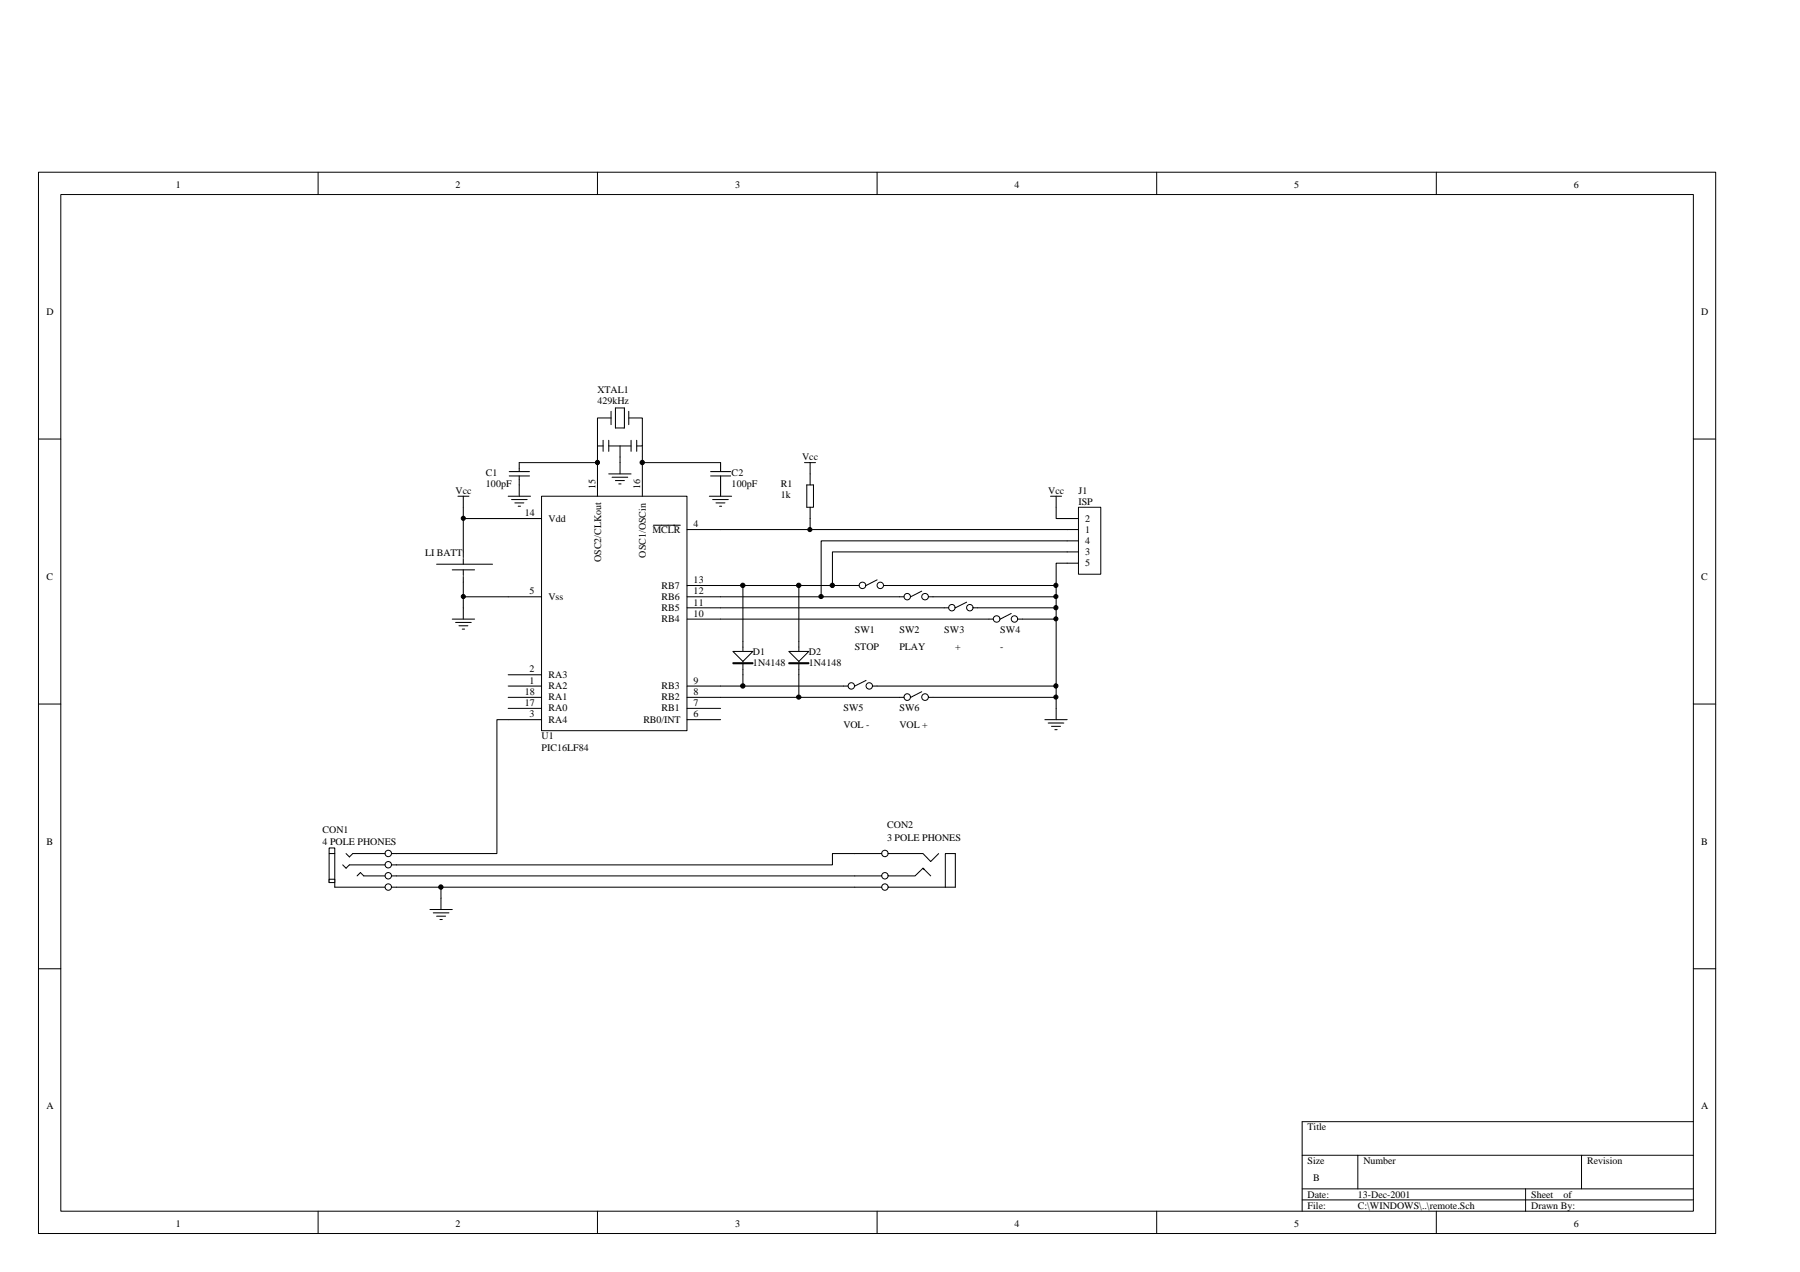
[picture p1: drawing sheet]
<svg xmlns="http://www.w3.org/2000/svg" width="297mm" height="210mm" viewBox="0 0 297 210" stroke-linecap="round" stroke-linejoin="round" font-family="sans-serif">
<g fill="none" stroke="#000" stroke-width=".17">
<path d="M6.3 28.4h276.8v175.2h-276.8zM10 32.1h269.4v167.8h-269.4zM52.5 28.4v3.7M98.6 28.4v3.7M144.7 28.4v3.7M190.9 28.4v3.7M237 28.4v3.7M6.3 72.4h3.7M279.4 72.4h3.7M6.3 116.2h3.7M279.4 116.2h3.7M6.3 159.9h3.7"/>
<path d="M279.4 159.9h3.7M52.5 199.9v3.7M98.6 199.9v3.7M144.7 199.9v3.7M190.9 199.9v3.7M214.9 190.6h64.5M214.9 196.2h64.5M214.9 198h64.5M224.1 190.6v5.6M237 199.9v3.7M251.8 196.2v3.7M261 190.6v5.6"/>
<path d="M279.4 185.1h-64.5v14.8"/>
</g>
<path d="M89.4 81.9h24v38.7h-24z" fill="#fff" stroke="#000" stroke-width=".17"/>
<g fill="none" stroke="#000" stroke-width=".17">
<path d="M98.6 76.3v5.6M106 76.3v5.6M83.9 98.5h5.5M83.9 85.6h5.5M107.8 86.7h4.5M113.4 87.4h5.5M113.4 98.5h5.5M113.4 96.6h5.5M83.9 113.2h5.5M83.9 111.4h5.5M83.9 118.8h5.5M83.9 116.9h5.5"/>
<path d="M83.9 115.1h5.5M113.4 113.2h5.5M113.4 118.8h5.5M113.4 116.9h5.5M113.4 115.1h5.5M113.4 102.2h5.5M113.4 100.3h5.5M122.6 105.8v5.6"/>
</g>
<path d="M120.9 109.4h3.3v.1h-3.3z" fill="#fff" stroke="#000" stroke-width=".17"/>
<path d="M120.9 107.5h3.3l-1.6 1.6z" fill-rule="evenodd" fill="#fff" stroke="#000" stroke-width=".17"/>
<path d="M131.8 105.8v5.6" fill="none" stroke="#000" stroke-width=".17"/>
<path d="M130.2 109.4h3.3v.1h-3.3z" fill="#fff" stroke="#000" stroke-width=".17"/>
<path d="M130.2 107.5h3.3l-1.7 1.6z" fill-rule="evenodd" fill="#fff" stroke="#000" stroke-width=".17"/>
<g fill="none" stroke="#000" stroke-width=".17">
<path d="M118.9 96.6h22.2M118.9 98.5h29.5M122.6 96.6v9.2M131.8 96.6v9.2M118.9 113.2h20.3M118.9 115.1h29.5M118.9 100.3h36.9M118.9 102.2h44.3M122.6 111.4v1.8M131.8 111.4v3.7M54.3 140.9v4.7M55.2 140.9v5.5h8.3"/>
<path d="M57.1 140.9l.6 .5 .5-.5h5.3M57.7 142.7h5.8M58.9 144.5l.6-.5 .5 .5M64.6 140.8a.53 .53 0 0 0-.7-.5 .53 .53 0 0 0-.2 .9 .53 .53 0 0 0 .8-.1l.1-.3M64.6 140.9h.8M64.6 144.5h.8M64.6 146.4h.8"/>
<circle cx="64.1" cy="146.4" r=".53"/>
<circle cx="64.1" cy="144.5" r=".53"/>
</g>
<g fill="#fff" stroke="#000" stroke-width=".17">
<path d="M54.3 145.1h.9v.5h-.9z"/>
<path d="M54.3 139.9h.9v1h-.9z"/>
</g>
<g fill="none" stroke="#000" stroke-width=".17">
<path d="M98.6 73.6v2.7M99.5 72.7v1.8M100.5 72.7v1.8M100.5 73.6h3.6M100.5 78.2h3.6M100.8 69h-2.2v4.6h.9M100.8 67.9v2.2M101 78.8h2.6M101.6 67.3h1.4v3.3h-1.4zM101.6 79.3h1.4M102.1 79.9h.4M102.3 73.6v4.6"/>
<path d="M103.8 69h2.2v4.6h-.9M103.8 67.9v2.2M104.1 72.7v1.8M105.1 72.7v1.8M106 73.6v2.7M132.8 76.3h1.8M133.7 76.3v3.7M72.1 93.1h9.2M74.6 94h3.7M75.6 81.9h1.8M76.5 81.9v3.7M76.5 92.2v.9"/>
<path d="M76.5 94v1M76.5 95.1v3.4M83.9 98.5h-7.4v3.7M83.9 85.6h-7.4v6.4M133.1 80h1.1v3.7h-1.1zM133.7 83.7v3.7h-14.8M133.7 87.4h42.4M141.1 96.6h.7M144.7 95.7l-1.8 .9M145.8 96.6h28.5v22.2M148.4 98.5h.8M150.2 98.4a.53 .53 0 0 0-.7-.4 .53 .53 0 0 0-.2 .8 .53 .53 0 0 0 .9-.1v-.2"/>
<path d="M152.1 97.6l-1.8 .9M153.2 98.4a.55 .55 0 0 0-.7-.5 .55 .55 0 0 0-.3 .9 .55 .55 0 0 0 .9-.1l.1-.2M153.2 98.5h21.1M159.5 99.4l-1.9 .9M174.3 83.7v1.9h1.8M176.1 91.1h-38.7v5.5M176.1 89.3h-40.6v9.2M176.1 92.9h-1.8v3.7M74.6 102.2h3.7M75.2 102.7h2.6M75.7 103.3h1.5M76.3 103.8h.4"/>
<path d="M83.9 118.8h-1.9v22.1h-16.6M139.2 113.2h.8M141 113.2a.53 .53 0 0 0-.7-.5 .53 .53 0 0 0-.2 .8 .53 .53 0 0 0 .8 0l.1-.3M142.9 112.3l-1.8 .9M144 113.2a.53 .53 0 0 0-.7-.5 .53 .53 0 0 0-.3 .8 .53 .53 0 0 0 .9 0l.1-.3M144 113.2h30.3M148.4 115.1h.8M152.1 114.1l-1.8 1M153.2 115.1h21.1M155.8 100.3h.7M157.6 100.3a.53 .53 0 0 0-.7-.5 .53 .53 0 0 0-.2 .8 .53 .53 0 0 0 .8-.1l.1-.2M160.6 100.3a.53 .53 0 0 0-.8-.5 .53 .53 0 0 0-.2 .8 .53 .53 0 0 0 .9-.1l.1-.2"/>
<path d="M160.6 100.3h13.7M163.2 102.2h.7M165 102.1a.55 .55 0 0 0-.7-.5 .55 .55 0 0 0-.2 .9 .55 .55 0 0 0 .8-.1l.1-.3M166.9 101.2l-1.8 1M167.9 102.1a.53 .53 0 0 0-.7-.5 .53 .53 0 0 0-.2 .9 .53 .53 0 0 0 .9-.1v-.3M168 102.2h6.3M172.4 118.8h3.7M173 119.3h2.6M173.5 119.9h1.5M174.1 120.4h.4M56.6 142.7l.5 .6 .6-.6M60 144.5h3.5"/>
<path d="M64.6 142.7a.53 .53 0 0 0-.7-.5 .53 .53 0 0 0-.2 .8 .53 .53 0 0 0 .8 0l.1-.3M65.4 144.5h80.1M65.4 146.4h80.1M71 150.1h3.6M71.5 150.6h2.6M72.1 151.2h1.4M72.6 151.7h.4M72.8 146.4v3.7M145.5 140.9h-8.1v1.8h-72.8M146.6 140.8a.53 .53 0 0 0-.8-.5 .53 .53 0 0 0-.2 .9 .53 .53 0 0 0 .9-.1l.1-.3M146.6 146.4h11v-5.5h-1.6v5.5M146.6 140.9h5.7l1.3 1.3 1.3-1.3"/>
<path d="M152.3 143.3l-1.3 1.2h-4.4M152.5 143.4l-.2-.1 1.3 1.2"/>
<circle cx="142.3" cy="96.6" r=".54"/>
<circle cx="145.3" cy="96.6" r=".53"/>
<circle cx="149.7" cy="115" r=".54"/>
<circle cx="152.7" cy="115" r=".55"/>
<circle cx="146" cy="146.4" r=".53"/>
<circle cx="146" cy="144.5" r=".53"/>
</g>
<g fill="#000" stroke="#000" stroke-width=".17">
<circle cx="76.5" cy="98.4" r=".34"/>
<circle cx="76.5" cy="85.5" r=".34"/>
<circle cx="122.6" cy="96.6" r=".36"/>
<circle cx="131.8" cy="96.6" r=".36"/>
<circle cx="135.5" cy="98.4" r=".35"/>
<circle cx="137.4" cy="96.6" r=".36"/>
<circle cx="174.2" cy="96.6" r=".35"/>
<circle cx="174.2" cy="98.4" r=".34"/>
<circle cx="122.6" cy="113.2" r=".36"/>
<circle cx="131.8" cy="115" r=".35"/>
<circle cx="174.2" cy="100.3" r=".35"/>
<circle cx="174.2" cy="113.2" r=".35"/>
<circle cx="174.2" cy="115" r=".34"/>
<circle cx="174.2" cy="102.1" r=".34"/>
<circle cx="72.8" cy="146.4" r=".36"/>
</g>
<path d="M178 83.7h3.7v11.1h-3.7z" fill="#fff" stroke="#000" stroke-width=".17"/>
<g fill="none" stroke="#000" stroke-width=".17">
<path d="M84 78.5h3.4M84 77.8h3.4M85.7 78.5v3.4M98.6 76.3h-12.9v1.5M106 76.3h12.9v1.5M117.3 78.5h3.3M117.3 77.8h3.3M118.9 78.5v3.4M83.9 81.9h3.6M84.4 82.4h2.6M85 83h1.4M85.5 83.5h.4"/>
<path d="M117.1 81.9h3.6M117.6 82.4h2.6M118.2 83h1.4M118.7 83.5h.4M173.4 81.9h1.8M174.3 81.9v1.8M176.1 87.4h1.9M176.1 85.6h1.9M176.1 91.1h1.9M176.1 89.3h1.9M176.1 92.9h1.9"/>
</g>
<g fill="#000" stroke="#000" stroke-width=".17">
<circle cx="98.6" cy="76.3" r=".35"/>
<circle cx="106" cy="76.3" r=".36"/>
<circle cx="133.6" cy="87.4" r=".34"/>
</g>
<g font-size="1.7">
<text x="29" y="31">1</text>
<text x="75.2" y="31">2</text>
<text x="121.3" y="31">3</text>
<text x="167.4" y="31">4</text>
<text x="213.6" y="31">5</text>
<text x="259.7" y="31">6</text>
<text x="7.7" y="52">D</text>
<text x="280.8" y="52">D</text>
<text x="98.6" y="64.9">XTAL1</text>
<text x="98.6" y="66.7">429kHz</text>
<text x="132.4" y="75.9">Vcc</text>
<text x="75.2" y="81.5">Vcc</text>
<text x="80.2" y="78.5">C1</text>
<text x="80.2" y="80.4">100pF</text>
<text x="98.3" y="80.7" transform="rotate(-90 98.3 80.7)">15</text>
<text x="105.6" y="80.7" transform="rotate(-90 105.6 80.7)">16</text>
<text x="120.7" y="78.5">C2</text>
<text x="120.7" y="80.4">100pF</text>
<text x="128.9" y="80.4">R1</text>
<text x="128.9" y="82.2">1k</text>
<text x="173" y="81.5">Vcc</text>
<text x="178" y="81.5">J1</text>
<text x="178" y="83.3">ISP</text>
<text x="86.6" y="85.1">14</text>
<text x="90.5" y="86.1">Vdd</text>
<text x="107.7" y="87.9">MCLR</text>
<text x="114.5" y="87">4</text>
<text x="179.1" y="87.9">1</text>
<text x="179.1" y="86.1">2</text>
<text x="179.1" y="89.8">4</text>
<text x="7.7" y="95.6">C</text>
<text x="70.2" y="91.8">LI BATT</text>
<text x="99.2" y="92.8" transform="rotate(-90 99.2 92.8)">OSC2/CLKout</text>
<text x="106.6" y="92" transform="rotate(-90 106.6 92)">OSC1/OSCin</text>
<text x="179.1" y="91.6">3</text>
<text x="179.1" y="93.4">5</text>
<text x="280.8" y="95.6">C</text>
<text x="87.4" y="98.1">5</text>
<text x="90.5" y="99">Vss</text>
<text x="109.1" y="100.8">RB5</text>
<text x="109.1" y="99">RB6</text>
<text x="109.1" y="97.1">RB7</text>
<text x="114.5" y="101.7">10</text>
<text x="114.5" y="99.9">11</text>
<text x="114.5" y="98.1">12</text>
<text x="114.5" y="96.2">13</text>
<text x="109.1" y="102.7">RB4</text>
<text x="141.1" y="104.5">SW1</text>
<text x="141.1" y="107.3">STOP</text>
<text x="148.4" y="104.5">SW2</text>
<text x="148.4" y="107.3">PLAY</text>
<text x="155.8" y="104.5">SW3</text>
<text x="157.6" y="107.3">+</text>
<text x="165.1" y="104.5">SW4</text>
<text x="165.1" y="107.3">-</text>
<text x="87.4" y="112.8">1</text>
<text x="87.4" y="111">2</text>
<text x="90.5" y="113.7">RA2</text>
<text x="90.5" y="111.9">RA3</text>
<text x="109.1" y="113.7">RB3</text>
<text x="114.5" y="112.8">9</text>
<text x="124.2" y="108">D1</text>
<text x="124.2" y="109.9">1N4148</text>
<text x="133.5" y="108">D2</text>
<text x="133.5" y="109.9">1N4148</text>
<text x="86.6" y="116.5">17</text>
<text x="86.6" y="114.7">18</text>
<text x="87.4" y="118.3">3</text>
<text x="90.5" y="119.3">RA4</text>
<text x="90.5" y="117.4">RA0</text>
<text x="90.5" y="115.6">RA1</text>
<text x="106.2" y="119.3">RB0/INT</text>
<text x="109.1" y="117.4">RB1</text>
<text x="109.1" y="115.6">RB2</text>
<text x="114.5" y="118.3">6</text>
<text x="114.5" y="116.5">7</text>
<text x="114.5" y="114.7">8</text>
<text x="139.2" y="117.4">SW5</text>
<text x="148.4" y="117.4">SW6</text>
<text x="89.4" y="122">U1</text>
<text x="89.4" y="123.9">PIC16LF84</text>
<text x="139.2" y="120.2">VOL -</text>
<text x="148.4" y="120.2">VOL +</text>
<text x="53.2" y="137.5">CON1</text>
<text x="146.4" y="136.6">CON2</text>
<text x="7.7" y="139.4">B</text>
<text x="53.2" y="139.4">4 POLE PHONES</text>
<text x="146.4" y="138.8">3 POLE PHONES</text>
<text x="280.8" y="139.4">B</text>
<text x="7.7" y="183.1">A</text>
<text x="280.8" y="183.1">A</text>
<text x="215.8" y="186.5">Title</text>
<text x="215.8" y="192.1">Size</text>
<text x="215.8" y="197.6">Date:</text>
<text x="216.7" y="194.8">B</text>
<text x="224.1" y="197.6">13-Dec-2001</text>
<text x="225" y="192.1">Number</text>
<text x="252.7" y="197.6">Sheet</text>
<text x="258" y="197.6">of</text>
<text x="261.9" y="192.1">Revision</text>
<text x="29" y="202.4">1</text>
<text x="75.2" y="202.4">2</text>
<text x="121.3" y="202.4">3</text>
<text x="167.4" y="202.4">4</text>
<text x="213.6" y="202.4">5</text>
<text x="215.8" y="199.4">File:</text>
<text x="224.1" y="199.4">C:\WINDOWS\..\remote.Sch</text>
<text x="252.7" y="199.4">Drawn By:</text>
<text x="259.7" y="202.4">6</text>
</g>
</svg>
